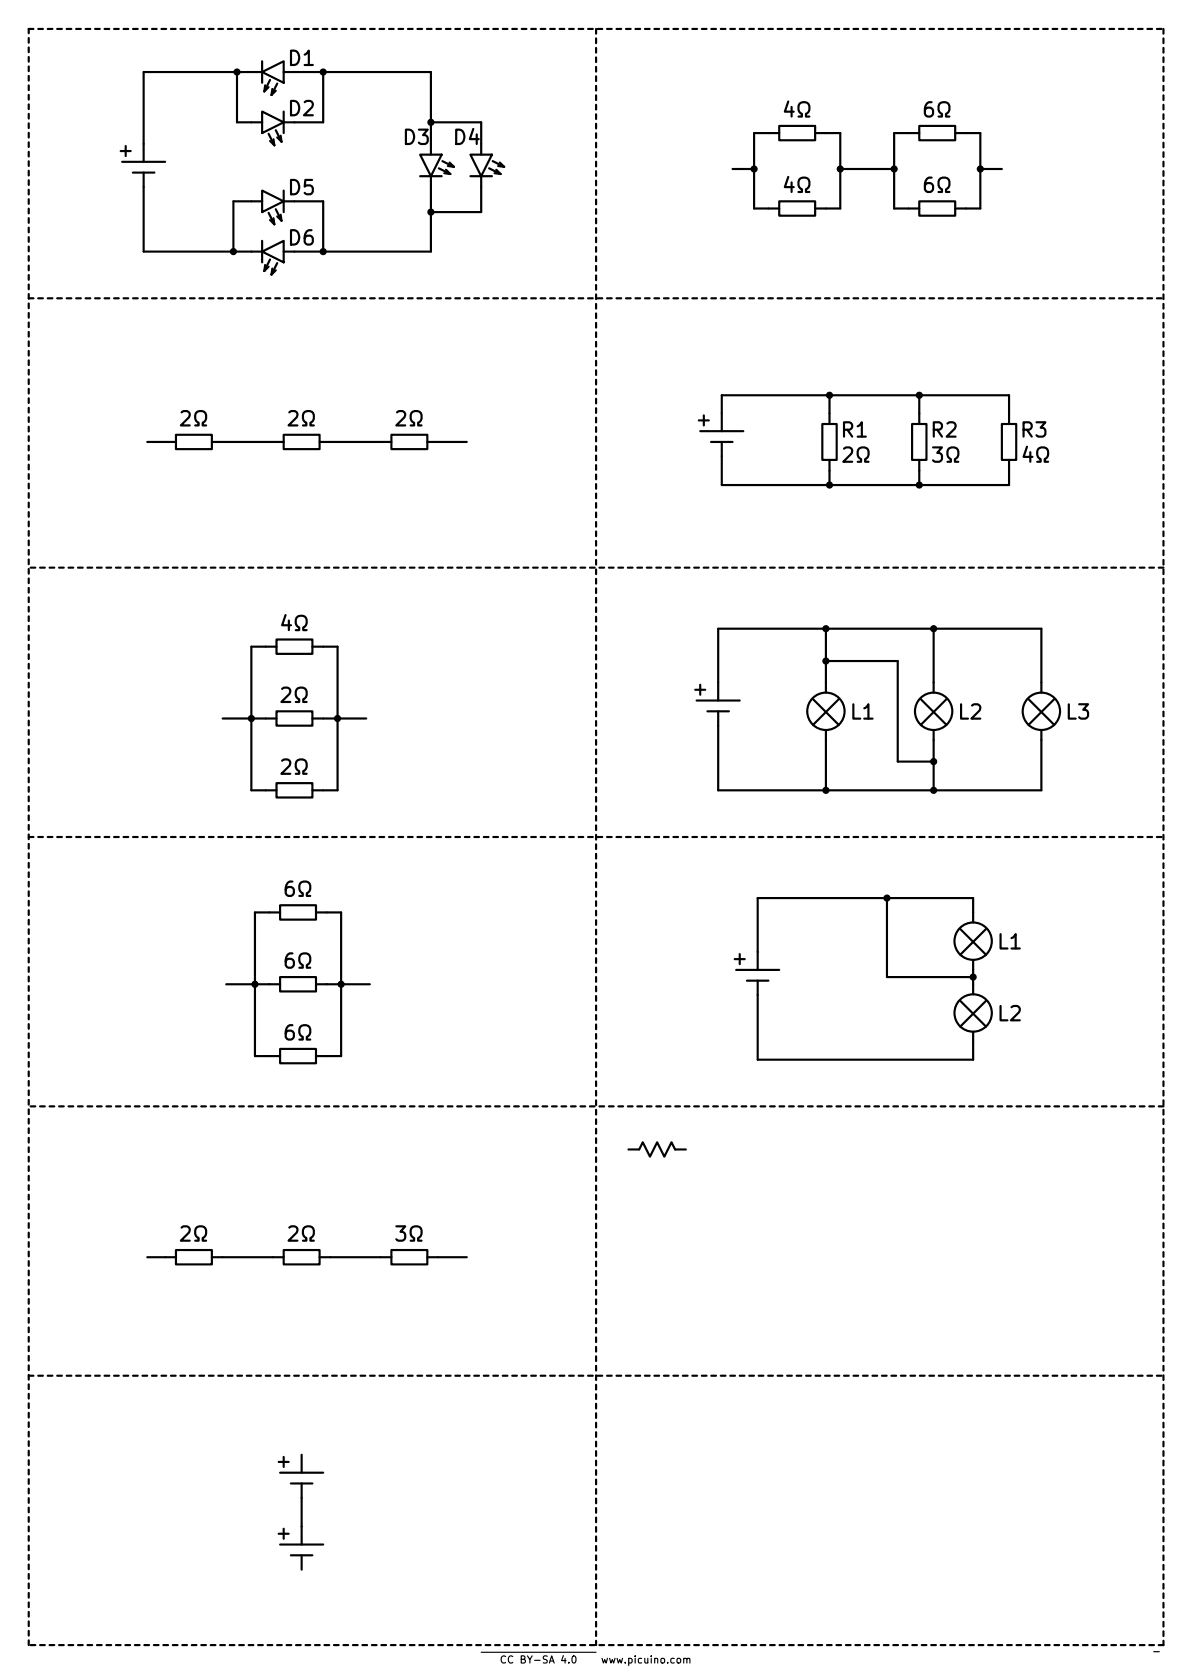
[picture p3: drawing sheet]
EESchema Schematic File Version 4
EELAYER 30 0
EELAYER END
$Descr A4 8268 11693 portrait
encoding utf-8
Sheet 3 3
Title "Circuitos eléctricos para Questionary"
Date "16/02/2021"
Rev ""
Comp "www.picuino.com"
Comment1 "Copyright (c) 2021 by Carlos Pardo"
Comment2 "License CC BY-SA 4.0"
Comment3 ""
Comment4 ""
$EndDescr
Wire Notes Line
	8100 200  8100 11450
Wire Notes Line
	200  11450 200  200 
Wire Notes Line
	8100 11450 200  11450
Wire Notes Line
	200  9575 8100 9575
Wire Notes Line
	8100 7700 200  7700
Wire Notes Line
	200  5825 8100 5825
Wire Notes Line
	8100 3950 200  3950
Wire Notes Line
	200  2075 8100 2075
Wire Notes Line
	200  200  8100 200 
Wire Notes Line
	4150 200  4150 11450
$Comp
L simbolos:CopyRight CP?
U 1 1
P 3750 11500
AR Path="/603DAF24" Ref="CP?"  Part="1" 
AR Path="/5C6CFC33/603DAF24" Ref="CP?"  Part="1" 
AR Path="/604A6274/603DAF24" Ref="CP?"  Part="1" 
AR Path="/602E48FE/603DAF24" Ref="CP?"  Part="1" 
F 0 "CP?" H 4175 11825 40  0001 C CNN
F 1 "CopyRight" H 3925 11825 40  0001 C CNN
F 2 "" H 3650 11850 50  0001 C CNN
F 3 "" H 3750 11700 50  0001 C CNN
F 4 "CC BY-SA 4.0" H 3750 11450 50  0000 C CNN "License"
F 5 "" H 4325 11425 50  0000 C CNN "Author"
F 6 "" H 3850 11425 50  0000 C CNN "Date"
F 7 "www.picuino.com" H 4500 11450 50  0000 C CNN "Web"
	1    3750 11500
	1    0    0    -1  
$EndComp
$Comp
L simbolos:Pila V?
U 1 1
P 1000 1000
F 0 "V?" H 1178 850 100 0001 L CNN
F 1 "Pila" H 1100 925 50  0001 C CNN
F 2 "" H 1000 875 50  0001 C CNN
F 3 "" H 1000 875 50  0001 C CNN
	1    1000 1000
	1    0    0    -1  
$EndComp
$Comp
L simbolos:diodo_led D1
U 1 1
P 2050 500
F 0 "D1" V 1950 550 100 0000 C CNN
F 1 "diodo_led" H 2050 550 50  0001 C CNN
F 2 "" V 2050 350 50  0001 C CNN
F 3 "" V 2050 350 50  0001 C CNN
	1    2050 500 
	0    1    1    0   
$EndComp
$Comp
L simbolos:diodo_led D2
U 1 1
P 1750 850
F 0 "D2" V 1650 500 100 0000 C CNN
F 1 "diodo_led" H 1750 900 50  0001 C CNN
F 2 "" V 1750 700 50  0001 C CNN
F 3 "" V 1750 700 50  0001 C CNN
	1    1750 850 
	0    -1   1    0   
$EndComp
$Comp
L simbolos:diodo_led D6
U 1 1
P 2050 1750
F 0 "D6" V 1950 1800 100 0000 C CNN
F 1 "diodo_led" H 2050 1800 50  0001 C CNN
F 2 "" V 2050 1600 50  0001 C CNN
F 3 "" V 2050 1600 50  0001 C CNN
	1    2050 1750
	0    1    1    0   
$EndComp
$Comp
L simbolos:diodo_led D5
U 1 1
P 1750 1400
F 0 "D5" V 1650 1050 100 0000 C CNN
F 1 "diodo_led" H 1750 1450 50  0001 C CNN
F 2 "" V 1750 1250 50  0001 C CNN
F 3 "" V 1750 1250 50  0001 C CNN
	1    1750 1400
	0    -1   1    0   
$EndComp
$Comp
L simbolos:diodo_led D3
U 1 1
P 3000 1000
F 0 "D3" H 2900 1050 100 0000 C CNN
F 1 "diodo_led" H 3000 1050 50  0001 C CNN
F 2 "" V 3000 850 50  0001 C CNN
F 3 "" V 3000 850 50  0001 C CNN
	1    3000 1000
	1    0    0    -1  
$EndComp
$Comp
L simbolos:diodo_led D4
U 1 1
P 3350 1000
F 0 "D4" H 3250 1050 100 0000 C CNN
F 1 "diodo_led" H 3350 1050 50  0001 C CNN
F 2 "" V 3350 850 50  0001 C CNN
F 3 "" V 3350 850 50  0001 C CNN
	1    3350 1000
	1    0    0    -1  
$EndComp
Wire Wire Line
	1000 1000 1000 500 
Wire Wire Line
	1000 500  1650 500 
Wire Wire Line
	1650 500  1650 850 
Wire Wire Line
	1650 850  1750 850 
Connection ~ 1650 500 
Wire Wire Line
	1650 500  1750 500 
Wire Wire Line
	2050 850  2250 850 
Wire Wire Line
	2250 850  2250 500 
Wire Wire Line
	2250 500  2050 500 
Wire Wire Line
	2250 500  3000 500 
Wire Wire Line
	3000 500  3000 850 
Connection ~ 2250 500 
Wire Wire Line
	3000 850  3350 850 
Wire Wire Line
	3350 850  3350 1000
Connection ~ 3000 850 
Wire Wire Line
	3000 850  3000 1000
Wire Wire Line
	3000 1300 3000 1475
Wire Wire Line
	3000 1475 3350 1475
Wire Wire Line
	3350 1475 3350 1300
Wire Wire Line
	3000 1475 3000 1750
Wire Wire Line
	3000 1750 2250 1750
Connection ~ 3000 1475
Wire Wire Line
	2050 1400 2250 1400
Wire Wire Line
	2250 1400 2250 1750
Connection ~ 2250 1750
Wire Wire Line
	2250 1750 2050 1750
Wire Wire Line
	1750 1400 1625 1400
Wire Wire Line
	1625 1400 1625 1750
Wire Wire Line
	1625 1750 1750 1750
Wire Wire Line
	1625 1750 1000 1750
Wire Wire Line
	1000 1750 1000 1300
Connection ~ 1625 1750
Text Notes -775 1275 0    300  ~ 0
41
Text Notes -750 3200 0    300  ~ 0
42
Text Notes 8625 1250 0    300  ~ 0
47
Text Notes 8600 3075 0    300  ~ 0
48
$Comp
L simbolos:resistencia R?
U 1 1
P 1550 3075
F 0 "R?" V 1384 2875 100 0001 C CNN
F 1 "2Ω" V 1384 2875 100 0000 C CNN
F 2 "" H 1650 2975 50  0001 C CNN
F 3 "" H 1650 2975 50  0001 C CNN
	1    1550 3075
	0    1    1    0   
$EndComp
$Comp
L simbolos:resistencia R?
U 1 1
P 2300 3075
F 0 "R?" V 2134 2875 100 0001 C CNN
F 1 "2Ω" V 2134 2875 100 0000 C CNN
F 2 "" H 2400 2975 50  0001 C CNN
F 3 "" H 2400 2975 50  0001 C CNN
	1    2300 3075
	0    1    1    0   
$EndComp
$Comp
L simbolos:resistencia R?
U 1 1
P 3050 3075
F 0 "R?" V 2884 2875 100 0001 C CNN
F 1 "2Ω" V 2884 2875 100 0000 C CNN
F 2 "" H 3150 2975 50  0001 C CNN
F 3 "" H 3150 2975 50  0001 C CNN
	1    3050 3075
	0    1    1    0   
$EndComp
Wire Wire Line
	2650 3075 2300 3075
Wire Wire Line
	1550 3075 1900 3075
Wire Wire Line
	1150 3075 1025 3075
Wire Wire Line
	3050 3075 3250 3075
$Comp
L simbolos:resistencia R?
U 1 1
P 2250 4500
F 0 "R?" V 2084 4300 100 0001 C CNN
F 1 "4Ω" V 2084 4300 100 0000 C CNN
F 2 "" H 2350 4400 50  0001 C CNN
F 3 "" H 2350 4400 50  0001 C CNN
	1    2250 4500
	0    1    1    0   
$EndComp
$Comp
L simbolos:resistencia R?
U 1 1
P 2250 5000
F 0 "R?" V 2084 4800 100 0001 C CNN
F 1 "2Ω" V 2084 4800 100 0000 C CNN
F 2 "" H 2350 4900 50  0001 C CNN
F 3 "" H 2350 4900 50  0001 C CNN
	1    2250 5000
	0    1    1    0   
$EndComp
$Comp
L simbolos:resistencia R?
U 1 1
P 2250 5500
F 0 "R?" V 2084 5300 100 0001 C CNN
F 1 "2Ω" V 2084 5300 100 0000 C CNN
F 2 "" H 2350 5400 50  0001 C CNN
F 3 "" H 2350 5400 50  0001 C CNN
	1    2250 5500
	0    1    1    0   
$EndComp
Wire Wire Line
	2250 4500 2350 4500
Wire Wire Line
	2350 4500 2350 5000
Wire Wire Line
	2350 5000 2250 5000
Wire Wire Line
	2350 5000 2350 5500
Wire Wire Line
	2350 5500 2250 5500
Connection ~ 2350 5000
Wire Wire Line
	2350 5000 2550 5000
Wire Wire Line
	1850 5500 1750 5500
Wire Wire Line
	1750 5500 1750 5000
Wire Wire Line
	1750 5000 1850 5000
Wire Wire Line
	1750 5000 1750 4500
Wire Wire Line
	1750 4500 1850 4500
Connection ~ 1750 5000
Wire Wire Line
	1750 5000 1550 5000
$Comp
L simbolos:resistencia R?
U 1 1
P 2275 6350
F 0 "R?" V 2109 6150 100 0001 C CNN
F 1 "6Ω" V 2109 6150 100 0000 C CNN
F 2 "" H 2375 6250 50  0001 C CNN
F 3 "" H 2375 6250 50  0001 C CNN
	1    2275 6350
	0    1    1    0   
$EndComp
$Comp
L simbolos:resistencia R?
U 1 1
P 2275 6850
F 0 "R?" V 2109 6650 100 0001 C CNN
F 1 "6Ω" V 2109 6650 100 0000 C CNN
F 2 "" H 2375 6750 50  0001 C CNN
F 3 "" H 2375 6750 50  0001 C CNN
	1    2275 6850
	0    1    1    0   
$EndComp
$Comp
L simbolos:resistencia R?
U 1 1
P 2275 7350
F 0 "R?" V 2109 7150 100 0001 C CNN
F 1 "6Ω" V 2109 7150 100 0000 C CNN
F 2 "" H 2375 7250 50  0001 C CNN
F 3 "" H 2375 7250 50  0001 C CNN
	1    2275 7350
	0    1    1    0   
$EndComp
Wire Wire Line
	2275 6350 2375 6350
Wire Wire Line
	2375 6350 2375 6850
Wire Wire Line
	2375 6850 2275 6850
Wire Wire Line
	2375 6850 2375 7350
Wire Wire Line
	2375 7350 2275 7350
Connection ~ 2375 6850
Wire Wire Line
	2375 6850 2575 6850
Wire Wire Line
	1875 7350 1775 7350
Wire Wire Line
	1775 7350 1775 6850
Wire Wire Line
	1775 6850 1875 6850
Wire Wire Line
	1775 6850 1775 6350
Wire Wire Line
	1775 6350 1875 6350
Connection ~ 1775 6850
Wire Wire Line
	1775 6850 1575 6850
$Comp
L simbolos:resistencia R?
U 1 1
P 1550 8750
F 0 "R?" V 1384 8550 100 0001 C CNN
F 1 "2Ω" V 1384 8550 100 0000 C CNN
F 2 "" H 1650 8650 50  0001 C CNN
F 3 "" H 1650 8650 50  0001 C CNN
	1    1550 8750
	0    1    1    0   
$EndComp
$Comp
L simbolos:resistencia R?
U 1 1
P 2300 8750
F 0 "R?" V 2134 8550 100 0001 C CNN
F 1 "2Ω" V 2134 8550 100 0000 C CNN
F 2 "" H 2400 8650 50  0001 C CNN
F 3 "" H 2400 8650 50  0001 C CNN
	1    2300 8750
	0    1    1    0   
$EndComp
$Comp
L simbolos:resistencia R?
U 1 1
P 3050 8750
F 0 "R?" V 2884 8550 100 0001 C CNN
F 1 "3Ω" V 2884 8550 100 0000 C CNN
F 2 "" H 3150 8650 50  0001 C CNN
F 3 "" H 3150 8650 50  0001 C CNN
	1    3050 8750
	0    1    1    0   
$EndComp
Wire Wire Line
	2650 8750 2300 8750
Wire Wire Line
	1550 8750 1900 8750
Wire Wire Line
	1150 8750 1025 8750
Wire Wire Line
	3050 8750 3250 8750
$Comp
L simbolos:Pila V1
U 1 1
P 2100 10125
F 0 "V1" H 2278 9975 100 0001 L CNN
F 1 "Pila" H 2200 10050 50  0001 C CNN
F 2 "" H 2100 10000 50  0001 C CNN
F 3 "" H 2100 10000 50  0001 C CNN
	1    2100 10125
	1    0    0    -1  
$EndComp
$Comp
L simbolos:Pila V2
U 1 1
P 2100 10625
F 0 "V2" H 2278 10475 100 0001 L CNN
F 1 "Pila" H 2200 10550 50  0001 C CNN
F 2 "" H 2100 10500 50  0001 C CNN
F 3 "" H 2100 10500 50  0001 C CNN
	1    2100 10625
	1    0    0    -1  
$EndComp
Wire Wire Line
	2100 10425 2100 10625
$Comp
L simbolos:resistencia R?
U 1 1
P 5750 925
F 0 "R?" V 5584 725 100 0001 C CNN
F 1 "4Ω" V 5584 725 100 0000 C CNN
F 2 "" H 5850 825 50  0001 C CNN
F 3 "" H 5850 825 50  0001 C CNN
	1    5750 925 
	0    1    1    0   
$EndComp
$Comp
L simbolos:resistencia R?
U 1 1
P 5750 1450
F 0 "R?" V 5584 1250 100 0001 C CNN
F 1 "4Ω" V 5584 1250 100 0000 C CNN
F 2 "" H 5850 1350 50  0001 C CNN
F 3 "" H 5850 1350 50  0001 C CNN
	1    5750 1450
	0    1    1    0   
$EndComp
Wire Wire Line
	5750 925  5850 925 
Wire Wire Line
	5850 1450 5750 1450
Wire Wire Line
	5250 1450 5350 1450
Wire Wire Line
	5250 925  5350 925 
$Comp
L simbolos:resistencia R?
U 1 1
P 6725 925
F 0 "R?" V 6559 725 100 0001 C CNN
F 1 "6Ω" V 6559 725 100 0000 C CNN
F 2 "" H 6825 825 50  0001 C CNN
F 3 "" H 6825 825 50  0001 C CNN
	1    6725 925 
	0    1    1    0   
$EndComp
$Comp
L simbolos:resistencia R?
U 1 1
P 6725 1450
F 0 "R?" V 6559 1250 100 0001 C CNN
F 1 "6Ω" V 6559 1250 100 0000 C CNN
F 2 "" H 6825 1350 50  0001 C CNN
F 3 "" H 6825 1350 50  0001 C CNN
	1    6725 1450
	0    1    1    0   
$EndComp
Wire Wire Line
	6725 925  6825 925 
Wire Wire Line
	6825 1450 6725 1450
Wire Wire Line
	6225 1450 6325 1450
Wire Wire Line
	6225 1450 6225 1175
Wire Wire Line
	6225 925  6325 925 
Wire Wire Line
	5850 1175 6225 1175
Wire Wire Line
	5850 1175 5850 1450
Wire Wire Line
	6225 925  6225 1175
Connection ~ 6225 1175
Wire Wire Line
	5850 925  5850 1175
Connection ~ 5850 1175
Wire Wire Line
	5250 925  5250 1175
Wire Wire Line
	6825 925  6825 1175
Wire Wire Line
	6825 1175 6975 1175
Connection ~ 6825 1175
Wire Wire Line
	6825 1175 6825 1450
Wire Wire Line
	5250 1175 5100 1175
Connection ~ 5250 1175
Wire Wire Line
	5250 1175 5250 1450
$Comp
L simbolos:Pila V?
U 1 1
P 5025 2875
F 0 "V?" H 5203 2725 100 0001 L CNN
F 1 "Pila" H 5125 2800 50  0001 C CNN
F 2 "" H 5025 2750 50  0001 C CNN
F 3 "" H 5025 2750 50  0001 C CNN
	1    5025 2875
	1    0    0    -1  
$EndComp
$Comp
L simbolos:resistencia R1
U 1 1
P 5775 3275
F 0 "R1" H 5600 3000 100 0000 C CNN
F 1 "2Ω" H 5700 3175 100 0000 R CNN
F 2 "" H 5875 3175 50  0001 C CNN
F 3 "" H 5875 3175 50  0001 C CNN
	1    5775 3275
	-1   0    0    1   
$EndComp
$Comp
L simbolos:resistencia R2
U 1 1
P 6400 3275
F 0 "R2" H 6225 3000 100 0000 C CNN
F 1 "3Ω" H 6325 3175 100 0000 R CNN
F 2 "" H 6500 3175 50  0001 C CNN
F 3 "" H 6500 3175 50  0001 C CNN
	1    6400 3275
	-1   0    0    1   
$EndComp
$Comp
L simbolos:resistencia R3
U 1 1
P 7025 3275
F 0 "R3" H 6850 3000 100 0000 C CNN
F 1 "4Ω" H 6950 3175 100 0000 R CNN
F 2 "" H 7125 3175 50  0001 C CNN
F 3 "" H 7125 3175 50  0001 C CNN
	1    7025 3275
	-1   0    0    1   
$EndComp
Wire Wire Line
	5025 2875 5025 2750
Wire Wire Line
	5025 2750 5775 2750
Wire Wire Line
	5775 2750 5775 2875
Wire Wire Line
	5775 2750 6400 2750
Wire Wire Line
	6400 2750 6400 2875
Connection ~ 5775 2750
Wire Wire Line
	6400 2750 7025 2750
Wire Wire Line
	7025 2750 7025 2875
Connection ~ 6400 2750
Wire Wire Line
	5775 3275 5775 3375
Wire Wire Line
	5775 3375 5025 3375
Wire Wire Line
	5025 3375 5025 3175
Wire Wire Line
	5775 3375 6400 3375
Wire Wire Line
	6400 3375 6400 3275
Connection ~ 5775 3375
Wire Wire Line
	6400 3375 7025 3375
Wire Wire Line
	7025 3375 7025 3275
Connection ~ 6400 3375
$Comp
L simbolos:Pila V?
U 1 1
P 5000 4750
F 0 "V?" H 5178 4600 100 0001 L CNN
F 1 "Pila" H 5100 4675 50  0001 C CNN
F 2 "" H 5000 4625 50  0001 C CNN
F 3 "" H 5000 4625 50  0001 C CNN
	1    5000 4750
	1    0    0    -1  
$EndComp
$Comp
L simbolos:lampara L1
U 1 1
P 5750 4750
F 0 "L1" H 5911 4550 100 0000 L CNN
F 1 "lampara" V 5800 4225 50  0001 C CNN
F 2 "" V 5750 4575 50  0001 C CNN
F 3 "" V 5750 4575 50  0001 C CNN
	1    5750 4750
	1    0    0    -1  
$EndComp
$Comp
L simbolos:lampara L2
U 1 1
P 6500 4750
F 0 "L2" H 6661 4550 100 0000 L CNN
F 1 "lampara" V 6550 4225 50  0001 C CNN
F 2 "" V 6500 4575 50  0001 C CNN
F 3 "" V 6500 4575 50  0001 C CNN
	1    6500 4750
	1    0    0    -1  
$EndComp
$Comp
L simbolos:lampara L3
U 1 1
P 7250 4750
F 0 "L3" H 7411 4550 100 0000 L CNN
F 1 "lampara" V 7300 4225 50  0001 C CNN
F 2 "" V 7250 4575 50  0001 C CNN
F 3 "" V 7250 4575 50  0001 C CNN
	1    7250 4750
	1    0    0    -1  
$EndComp
Wire Wire Line
	5000 5050 5000 5500
Wire Wire Line
	5000 5500 5750 5500
Wire Wire Line
	7250 5500 7250 5150
Wire Wire Line
	7250 4750 7250 4375
Wire Wire Line
	5000 4375 5000 4750
Wire Wire Line
	5750 4750 5750 4600
Wire Wire Line
	5000 4375 5750 4375
Connection ~ 5750 4375
Wire Wire Line
	5750 4375 6500 4375
Wire Wire Line
	5750 5150 5750 5500
Connection ~ 5750 5500
Wire Wire Line
	5750 5500 6500 5500
Wire Wire Line
	6500 5150 6500 5300
Connection ~ 6500 5500
Wire Wire Line
	6500 5500 7250 5500
Wire Wire Line
	6500 4750 6500 4375
Connection ~ 6500 4375
Wire Wire Line
	6500 4375 7250 4375
Wire Wire Line
	5750 4600 6250 4600
Wire Wire Line
	6250 4600 6250 5300
Wire Wire Line
	6250 5300 6500 5300
Connection ~ 5750 4600
Wire Wire Line
	5750 4600 5750 4375
Connection ~ 6500 5300
Wire Wire Line
	6500 5300 6500 5500
$Comp
L simbolos:Pila V?
U 1 1
P 5275 6625
F 0 "V?" H 5453 6475 100 0001 L CNN
F 1 "Pila" H 5375 6550 50  0001 C CNN
F 2 "" H 5275 6500 50  0001 C CNN
F 3 "" H 5275 6500 50  0001 C CNN
	1    5275 6625
	1    0    0    -1  
$EndComp
$Comp
L simbolos:lampara L1
U 1 1
P 6775 6350
F 0 "L1" H 6936 6150 100 0000 L CNN
F 1 "lampara" V 6825 5825 50  0001 C CNN
F 2 "" V 6775 6175 50  0001 C CNN
F 3 "" V 6775 6175 50  0001 C CNN
	1    6775 6350
	1    0    0    -1  
$EndComp
$Comp
L simbolos:lampara L2
U 1 1
P 6775 6850
F 0 "L2" H 6936 6650 100 0000 L CNN
F 1 "lampara" V 6825 6325 50  0001 C CNN
F 2 "" V 6775 6675 50  0001 C CNN
F 3 "" V 6775 6675 50  0001 C CNN
	1    6775 6850
	1    0    0    -1  
$EndComp
Wire Wire Line
	5275 6925 5275 7375
Wire Wire Line
	5275 6250 5275 6625
Wire Wire Line
	6775 7250 6775 7375
Wire Wire Line
	6775 6800 6175 6800
Wire Wire Line
	6175 6800 6175 6250
Connection ~ 6175 6250
Wire Wire Line
	6175 6250 6775 6250
Wire Wire Line
	5275 6250 6175 6250
Wire Wire Line
	6775 6750 6775 6800
Connection ~ 6775 6800
Wire Wire Line
	6775 6800 6775 6850
Wire Wire Line
	5275 7375 6775 7375
Wire Wire Line
	6775 6350 6775 6250
$Comp
L simbolos:resistencia2 R?
U 1 1
P 4775 8000
F 0 "R?" V 4609 7800 100 0001 C CNN
F 1 "resistencia2" V 4675 7775 50  0001 C CNN
F 2 "" H 4875 7900 50  0001 C CNN
F 3 "" H 4875 7900 50  0001 C CNN
	1    4775 8000
	0    1    1    0   
$EndComp
$EndSCHEMATC
